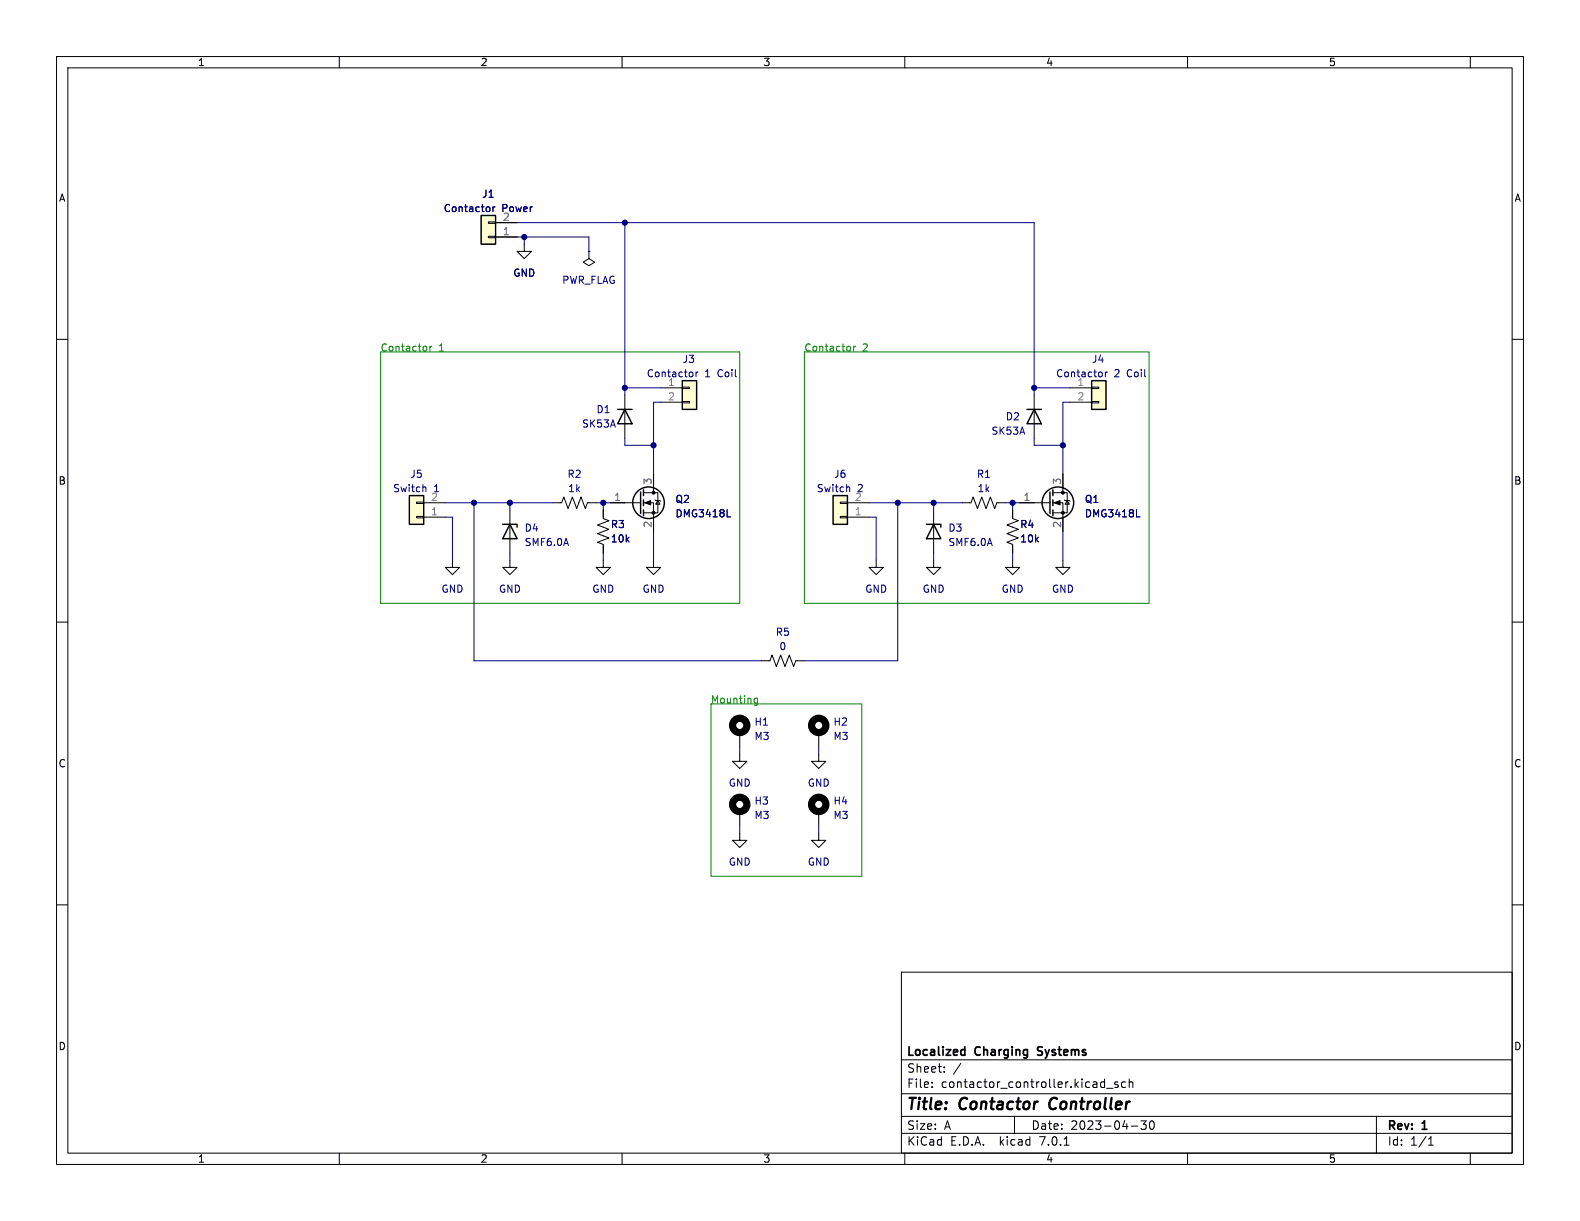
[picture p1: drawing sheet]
<svg xmlns="http://www.w3.org/2000/svg" width="279mm" height="216mm" viewBox="0 0 279 216" stroke-linecap="round" stroke-linejoin="round" font-family="sans-serif">
<g fill="none" stroke="#000" stroke-width=".18">
<path d="M10 10h259.4v195.9h-259.4zM12 12h255.4v191.9h-255.4zM60 10v2M110 10v2M160 10v2M210 10v2M260 10v2M86.4 39.2h1.2v.3h-1.2zM87.6 39.4h3.8M10 60h2M86.4 41.8h1.2v.2h-1.2zM87.6 41.9h3.8"/>
<path d="M92.7 43.2v1.3h1.3l-1.3 1.2-1.3-1.2h1.3M104.1 44.5v1.2l1.1 .7-1.1 .6-1-.6 1-.7M104.1 44.5h.1M267.4 60h2M110.5 69.9v7.6M116.8 68.6h3.8M116.8 71.1h3.8M120.6 71h1.3v.2h-1.3zM120.6 68.5h1.3v.2h-1.3zM182.9 69.9v7.6M189.2 68.6h3.8M189.2 71.1h3.8"/>
<path d="M193 71h1.3v.2h-1.3zM193 68.5h1.3v.2h-1.3zM73.7 88.8h1.2v.2h-1.2zM73.7 91.3h1.2v.3h-1.2zM74.9 88.9h3.8M74.9 91.4h3.8M80 99.1v1.2h1.3l-1.3 1.3-1.3-1.3h1.3M90.2 99.1v1.2h1.2l-1.2 1.3-1.3-1.3h1.3M90.2 90.2v7.6M97.8 88.9h1.5l.4-1 .8 2 .7-2 .8 2 .7-2 .8 2 .4-1h1.5M106.7 99.1v1.2h1.2l-1.2 1.3-1.3-1.3h1.3M106.7 90.2v1.5l1 .4-2 .7 2 .8-2 .8 2 .7-2 .8 1 .4v1.5"/>
<path d="M107.9 88.9h5.4M113.8 88.9h1.8v5.1M113.8 87.1h2.5v3.6h-2.5M115.6 99.1v1.2h1.2l-1.2 1.3-1.3-1.3h1.3M115.6 83.8v3.3M115.8 88.4l.2 .1h.7l.1 .1M116.3 88.5l.4 .7h-.7zM148.6 88.8h1.3v.2h-1.3zM148.6 91.3h1.3v.3h-1.3zM149.9 88.9h3.8M149.9 91.4h3.8M154.9 99.1v1.2h1.3l-1.3 1.3-1.2-1.3h1.2"/>
<path d="M165.1 99.1v1.2h1.3l-1.3 1.3-1.3-1.3h1.3M165.1 90.2v7.6M170.2 88.9h1.5l.4-1 .7 2 .8-2 .8 2 .7-2 .8 2 .4-1h1.5M179.1 99.1v1.2h1.2l-1.2 1.3-1.3-1.3h1.3M179.1 90.2v1.5l1 .4-2 .7 2 .8-2 .8 2 .7-2 .8 1 .4v1.5M180.3 88.9h5.4M186.2 88.9h1.8v5.1M186.2 87.1h2.5v3.6h-2.5M188 99.1v1.2h1.2l-1.2 1.3-1.3-1.3h1.3M188 83.8v3.3M188.2 88.4l.1 .1h.8l.1 .1M188.7 88.5l.4 .7h-.8z"/>
<path d="M10 110h2M134.6 116.8h1.5l.4-1 .8 2.1 .7-2.1 .8 2.1 .8-2.1 .7 2.1 .4-1.1h1.5M267.4 110h2M130.8 133.4v1.2h1.3l-1.3 1.3-1.3-1.3h1.3M130.8 129.5v2.6M144.8 133.4v1.2h1.2l-1.2 1.3-1.3-1.3h1.3M144.8 129.5v2.6M10 160h2M130.8 147.3v1.3h1.3l-1.3 1.3-1.3-1.3h1.3M130.8 143.5v2.6M144.8 147.3v1.3h1.2l-1.2 1.3-1.3-1.3h1.3M144.8 143.5v2.6"/>
<path d="M267.4 160h2M159.4 171.9h108v32h-108zM159.4 197.4h108M159.4 193.4h108M159.4 187.4h108M164.8 192.2v.1M164.8 191.4v.1M167 189.5v.1M167 188.7v.1M179.4 197.4v3M195.2 191.3l.1 .1M195.3 190.8v1.5"/>
<path d="M195.3 192.2l-.1 .1M195.7 192.4h1.1M197.7 191.4l-.4-.1-.2 .2 .1 .2 .5 .2v.3h-.6M199 191.4l-.4-.1-.3 .3v.4l.2 .2h.5M199.7 191.4l.2-.1 .4 .1v.9M199.7 190.8v1.5M200 199.1h1.2M201.8 198.2h.9l-.5 .6 .4 .1v.7l-.2 .1h-.4l-.2-.1M203.4 198.3l.2-.1a.81 .81 0 0 1 .6 .6 .81 .81 0 0 1-.3 .8l-.1 .1a.81 .81 0 0 1-.4-1.4zM243.4 197.4v6.5M60 203.9v2M110 203.9v2"/>
<path d="M159.4 200.4h108M160 203.9v2M188.2 202.5h.8M210 203.9v2M252.6 202.5h.9M252.6 201.4l.4-.4v1.5M260 203.9v2"/>
</g>
<path d="M185.7 194.6l-.1 .7v.3" fill="none" stroke="#000" stroke-width=".4"/>
<path d="M170.5 185.6l.1 .1M170.6 185.1v1.5M170.6 186.5l-.1 .1" fill="none" stroke="#000" stroke-width=".3"/>
<g fill="none" stroke="#000" stroke-width=".25">
<path d="M85.1 38.1h2.5v5.1h-2.5zM109.2 72.4h2.6M110.5 72.4l1.3 2.5h-2.6zM120.6 67.3h2.6v5.1h-2.6zM181.6 72.4h2.5M182.9 72.4l1.2 2.5h-2.5zM193 67.3h2.6v5.1h-2.6zM72.4 87.6h2.5v5.1h-2.5zM88.9 92.7h2.5v.5M90.2 92.7l1.2 2.6h-2.5zM113.3 87v3.8M113.8 86.6v1"/>
<path d="M113.8 88.4v1M113.8 90.2v1M147.3 87.6h2.6v5.1h-2.6zM163.8 92.7h2.6v.5M165.1 92.7l1.3 2.6h-2.6zM185.7 87v3.8M186.2 86.6v1M186.2 88.4v1M186.2 90.2v1"/>
<circle cx="114.7" cy="88.9" r="2.79"/>
<circle cx="187.1" cy="88.9" r="2.79"/>
</g>
<g fill="none" stroke="#000" stroke-width="1.3">
<circle cx="130.8" cy="128.3" r="1.27"/>
<circle cx="144.8" cy="128.3" r="1.27"/>
<circle cx="130.8" cy="142.2" r="1.27"/>
<circle cx="144.8" cy="142.2" r="1.27"/>
</g>
<g fill="#fffed0" stroke="#fffed0" stroke-width=".18">
<path d="M85.1 38.1h2.5v5.1h-2.5z"/>
<path d="M72.4 87.6h2.5v5.1h-2.5z"/>
<path d="M120.6 67.3h2.6v5.1h-2.6z"/>
<path d="M193 67.3h2.6v5.1h-2.6z"/>
<path d="M147.3 87.6h2.6v5.1h-2.6z"/>
</g>
<path d="M87.2 36.6v.8M87.5 36.6l-.3 .2M123.1 65.8v.8M123.4 65.8l-.3 .2M195.5 65.8v.8M195.8 65.8l-.3 .2M75.1 86.1l.2 .2v.6M128.6 91.4h.6M150.1 86.1l.2 .2v.6M201 91.4h.6" fill="none" stroke="#000084" stroke-width=".18"/>
<g fill="#000" stroke="#000" stroke-width=".18">
<path d="M114 88.9l1.1-.4v.8zM186.4 88.9l1.1-.4v.8z"/>
<circle cx="115.6" cy="90.7" r=".25"/>
<circle cx="115.6" cy="87.1" r=".25"/>
<circle cx="188" cy="87.1" r=".25"/>
<circle cx="188" cy="90.7" r=".25"/>
</g>
<path d="M67.3 62.2h63.5v44.5h-63.5zM76 61.2v.9M76.4 61.2l-.4 .3M142.2 62.2h61v44.5h-61zM150.9 61.2v.9M151.3 61.2l-.4 .3M125.7 124.5h26.7v30.4h-26.7zM133.5 124.2h.5M133.5 123.5h.5M134 123.5v1l-.3 .2h-.3" fill="none" stroke="#008000" stroke-width=".18"/>
<g fill="none" stroke="#000080" stroke-width=".18">
<path d="M91.4 39.4h91.5v30.5M110.5 39.4v30.5M91.4 41.9h12.7v2.6M92.7 41.9v1.3M110.5 77.5v1.2h5.1M110.5 68.6h6.3M116.8 71.1h-1.2v12.7M182.9 77.5v1.2h5.1M182.9 68.6h6.3M189.2 71.1h-1.2v12.7M78.7 88.9h19.1M78.7 91.4h1.3v7.7"/>
<path d="M83.8 88.9v27.9h50.8M90.2 88.9v1.3M90.2 97.8v1.3M105.4 88.9h2.5M106.7 88.9v1.3M106.7 97.8v1.3M115.6 94v5.1M153.7 88.9h16.5M153.7 91.4h1.2v7.7M158.7 88.9v27.9h-16.5M165.1 88.9v1.3M165.1 97.8v1.3"/>
<path d="M177.8 88.9h2.5M179.1 88.9v1.3M179.1 97.8v1.3M188 94v5.1M130.8 132.1v1.3M144.8 132.1v1.3M130.8 146.1v1.2M144.8 146.1v1.2"/>
</g>
<g fill="#000080" stroke="#000080" stroke-width=".18">
<circle cx="92.7" cy="41.9" r=".46"/>
<circle cx="110.5" cy="39.4" r=".46"/>
<circle cx="83.8" cy="88.9" r=".46"/>
<circle cx="90.2" cy="88.9" r=".46"/>
<circle cx="110.5" cy="68.6" r=".46"/>
<circle cx="106.7" cy="88.9" r=".46"/>
<circle cx="115.6" cy="78.7" r=".46"/>
<circle cx="158.7" cy="88.9" r=".46"/>
<circle cx="182.9" cy="68.6" r=".46"/>
<circle cx="179.1" cy="88.9" r=".46"/>
<circle cx="188" cy="78.7" r=".46"/>
<circle cx="165.1" cy="88.9" r=".46"/>
</g>
<g font-size="2.8">
<text x="160.4" y="196.7">Title:</text>
<text x="169.8" y="196.7">Contactor</text>
<text x="186.3" y="196.7">Controller</text>
</g>
<g font-size="2.1">
<text x="160.4" y="189.8">Sheet:</text>
<text x="160.4" y="187">Localized</text>
<text x="168.6" y="189.8">/</text>
<text x="172.6" y="187">Charging</text>
<text x="184.1" y="187">Systems</text>
<text x="160.4" y="192.5">File:</text>
<text x="166.4" y="192.5">contactor_controller.kicad_sch</text>
<text x="160.4" y="202.7">KiCad</text>
<text x="160.4" y="199.9">Size:</text>
<text x="167" y="199.9">A</text>
<text x="168.1" y="202.7">E.D.A.</text>
<text x="176.8" y="202.7">kicad</text>
<text x="182.4" y="199.9">Date:</text>
<text x="183.9" y="202.7">7.0.1</text>
<text x="189.3" y="199.9">2023-04-30</text>
<text x="245.4" y="200.1">Rev:</text>
<text x="245.4" y="202.7">Id:</text>
<text x="249.4" y="202.7">1/1</text>
<text x="251.6" y="200.1">1</text>
</g>
<g font-size="1.8">
<text x="35" y="11.8">1</text>
<text x="85" y="11.8">2</text>
<text x="135" y="11.8">3</text>
<text x="185" y="11.8">4</text>
<text x="235" y="11.8">5</text>
<text x="10.4" y="35.8">A</text>
<text x="267.8" y="35.8">A</text>
<text x="10.3" y="85.8">B</text>
<text x="267.7" y="85.8">B</text>
<text x="10.3" y="135.8">C</text>
<text x="267.7" y="135.8">C</text>
<text x="10.3" y="185.8">D</text>
<text x="267.7" y="185.8">D</text>
<text x="35" y="205.7">1</text>
<text x="85" y="205.7">2</text>
<text x="135" y="205.7">3</text>
<text x="185" y="205.7">4</text>
<text x="235" y="205.7">5</text>
</g>
<g font-size="1.8" fill="#000080">
<text x="85.2" y="35.1">J1</text>
<text x="120.7" y="64.3">J3</text>
<text x="193" y="64.3">J4</text>
<text x="105.4" y="73.2">D1</text>
<text x="177.8" y="74.5">D2</text>
<text x="72.5" y="84.6">J5</text>
<text x="100.3" y="84.6">R2</text>
<text x="119.4" y="89.1">Q2</text>
<text x="147.4" y="84.6">J6</text>
<text x="172.7" y="84.6">R1</text>
<text x="191.8" y="89.1">Q1</text>
<text x="92.7" y="94.2">D4</text>
<text x="108" y="93.5">R3</text>
<text x="167.6" y="94.2">D3</text>
<text x="180.3" y="93.5">R4</text>
<text x="137.1" y="112.6">R5</text>
<text x="133.4" y="128.5">H1</text>
<text x="147.3" y="128.5">H2</text>
<text x="133.4" y="142.4">H3</text>
<text x="147.3" y="142.4">H4</text>
</g>
<g font-size="1.8" fill="#000084">
<text x="78.4" y="37.7">Contactor</text>
<text x="88.7" y="37.7">Power</text>
<text x="90.7" y="49.1">GND</text>
<text x="99.4" y="50.4">PWR_FLAG</text>
<text x="114.3" y="66.9">Contactor</text>
<text x="118.1" y="68.3">1</text>
<text x="124.6" y="66.9">1</text>
<text x="126.9" y="66.9">Coil</text>
<text x="186.7" y="66.9">Contactor</text>
<text x="190.5" y="68.3">1</text>
<text x="197" y="66.9">2</text>
<text x="199.3" y="66.9">Coil</text>
<text x="102.9" y="75.8">SK53A</text>
<text x="175.3" y="77">SK53A</text>
<text x="69.5" y="87.2">Switch</text>
<text x="76.7" y="87.2">1</text>
<text x="100.4" y="87.2">1k</text>
<text x="144.4" y="87.2">Switch</text>
<text x="151.1" y="88.6">2</text>
<text x="151.6" y="87.2">2</text>
<text x="172.8" y="87.2">1k</text>
<text x="119.4" y="91.6">DMG3418L</text>
<text x="191.8" y="91.6">DMG3418L</text>
<text x="92.7" y="96.7">SMF6.0A</text>
<text x="108" y="96.1">10k</text>
<text x="167.6" y="96.7">SMF6.0A</text>
<text x="180.3" y="96.1">10k</text>
<text x="78" y="105">GND</text>
<text x="88.2" y="105">GND</text>
<text x="104.7" y="105">GND</text>
<text x="113.6" y="105">GND</text>
<text x="152.9" y="105">GND</text>
<text x="163.1" y="105">GND</text>
<text x="177.1" y="105">GND</text>
<text x="186" y="105">GND</text>
<text x="137.8" y="115.1">0</text>
<text x="133.4" y="131">M3</text>
<text x="147.3" y="131">M3</text>
<text x="128.8" y="139.3">GND</text>
<text x="142.8" y="139.3">GND</text>
<text x="133.4" y="145">M3</text>
<text x="147.3" y="145">M3</text>
<text x="128.8" y="153.2">GND</text>
<text x="142.8" y="153.2">GND</text>
</g>
<g font-size="1.8" fill="#808080">
<text x="88.9" y="41.7">1</text>
<text x="88.9" y="39.1">2</text>
<text x="118.1" y="70.9">2</text>
<text x="190.5" y="70.9">2</text>
<text x="76.2" y="88.6">2</text>
<text x="108.6" y="88.6">1</text>
<text x="115.3" y="85.8" transform="rotate(-90 115.3 85.8)">3</text>
<text x="180.9" y="88.6">1</text>
<text x="187.7" y="85.8" transform="rotate(-90 187.7 85.8)">3</text>
<text x="76.2" y="91.2">1</text>
<text x="115.3" y="93.4" transform="rotate(-90 115.3 93.4)">2</text>
<text x="151.1" y="91.2">1</text>
<text x="187.7" y="93.4" transform="rotate(-90 187.7 93.4)">2</text>
</g>
<g font-size="1.8" fill="#008000">
<text x="67.3" y="62.2">Contactor</text>
<text x="77.6" y="62.2">1</text>
<text x="142.2" y="62.2">Contactor</text>
<text x="152.5" y="62.2">2</text>
<text x="125.7" y="124.5">Mounting</text>
</g>
</svg>
